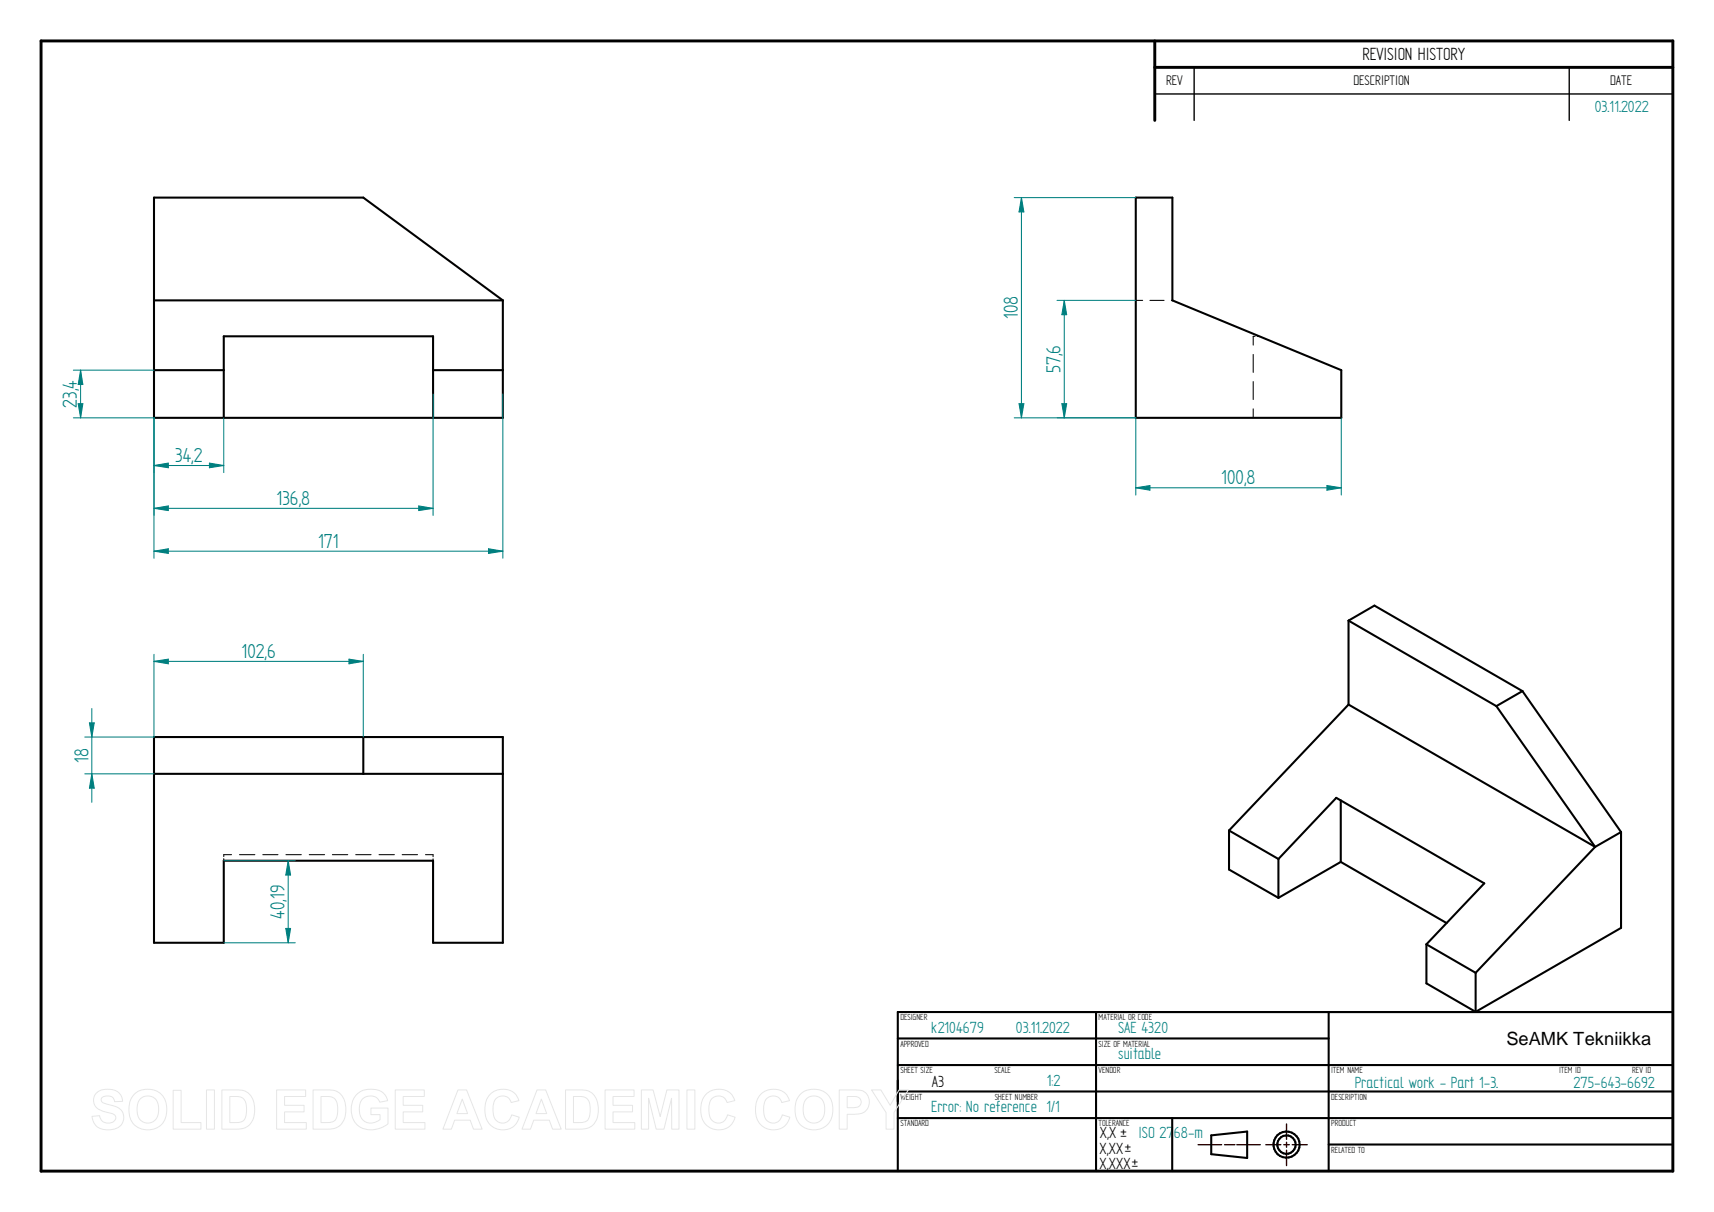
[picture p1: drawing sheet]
<svg xmlns="http://www.w3.org/2000/svg" width="420mm" height="297mm" viewBox="0 0 420 297" stroke-linecap="round" stroke-linejoin="round" font-family="sans-serif">
<path d="M10.1 10h400v277h-400zM283.1 10v19.5M283.1 16.5h127" fill="none" stroke="#000" stroke-width=".72"/>
<g fill="none" stroke="#000" stroke-width=".51">
<path d="M37.8 48.4h51.3l34.2 25.2v28.8h-85.5zM278.4 48.4h9v25.2l41.4 17.1v11.7h-50.4zM37.8 73.6h85.5M37.8 90.7h17.1M106.2 90.7h17.1M54.9 102.4v-20h51.3v20M330.6 152.1v20.6M330.6 152.1l36.2 21M330.6 152.1l6.3-3.7 36.3 21M330.6 172.7l60.4 34.9M330.6 172.7l-29.3 30.8M366.8 173.1l24.2 34.5"/>
<path d="M373.2 169.4l24.2 34.5M373.2 169.4l-6.4 3.7M37.8 189.7h85.5M37.8 180.6h85.5v50.5h-17.1v-20.2h-51.3v20.2h-17.1zM89.1 180.6v9.1M328.7 196.1v15.1M301.3 203.5v9.6l12.1 6.9M301.3 203.5l12.1 7M313.4 210.5v9.5M313.4 210.5l14.2-15 36.2 21-14.1 14.9M328.7 211.2l25.9 15M328.7 211.2l-15.3 8.8"/>
<path d="M391 207.6l-29.3 30.8M397.4 203.9l-6.4 3.7M397.4 203.9v23.5l-35.7 20.6M349.7 231.4v9.6l12 7M349.7 231.4l12 7M361.7 238.4v9.6M220.1 254.5h105.6M268.7 248v39M325.7 248v39M410.1 248h-190v39M220.1 274h190M220.1 267.5h190"/>
<path d="M220.1 261h190M287.3 274v13M296.9 278.3l8.8-1v6.5l-8.8-.9zM325.7 280.5h84.4"/>
<circle cx="315.4" cy="280.5" r="2.26"/>
<circle cx="315.4" cy="280.5" r="3.2"/>
</g>
<path d="M315.4 275.5v3.7M315.4 280v1.2M293.7 280.5h5.8M300.2 280.5h2.5M303.2 280.5h5.7M310.3 280.5h3.7M314.7 280.5h1.3M315.4 281.9v3.8M316.8 280.5h3.7" fill="none" stroke="#320000" stroke-width=".34"/>
<path d="M292.7 16.5v13M384.7 16.5v13M283.1 23h127" fill="none" stroke="#000" stroke-width=".34"/>
<g fill="none" stroke="#000" stroke-width=".25">
<path d="M278.4 73.6h1.7M281.9 73.6h3.5M287.1 73.6h.3M307.2 86.9v4.4M307.2 93.5v4.4M307.7 82.4h-.5v2.2M308.2 82.4h.5M307.2 100.2v2.2M54.9 210.4v.5M56.8 209.5h-1.9v.4M58.7 209.5h3.8M64.4 209.5h3.7"/>
<path d="M70.1 209.5h3.8M75.8 209.5h3.8M81.5 209.5h3.7M87.2 209.5h3.8M92.9 209.5h3.8M98.6 209.5h3.8M104.3 209.5h1.9v.5M106.2 210.5v.4"/>
</g>
<path d="M20.8 189.7h17M20.8 180.6h17M22.5 189.7l.6 3.5h-1.2z" fill="none" stroke="#008080" stroke-width=".25"/>
<path d="M22.5 189.7l.6 3.5h-1.2z" fill="#008080"/>
<path d="M21.9 177.2h1.2l-.6 3.4z" fill="none" stroke="#008080" stroke-width=".25"/>
<path d="M21.9 177.2h1.2l-.6 3.4z" fill="#008080"/>
<path d="M22.5 173.7v22.9M37.8 160.4v20.2M85.5 161.5l3.6 .6-3.6 .6zM89.1 160.4v20.2" fill="none" stroke="#008080" stroke-width=".25"/>
<path d="M85.5 161.5l3.6 .6-3.6 .6z" fill="#008080"/>
<path d="M37.8 162.1l3.5-.6v1.2z" fill="none" stroke="#008080" stroke-width=".25"/>
<path d="M37.8 162.1l3.5-.6v1.2z" fill="#008080"/>
<path d="M248.6 48.4h29.8M250.4 48.4l.6 3.5h-1.2zM248.6 102.4h29.8M37.8 162.1h51.3" fill="none" stroke="#008080" stroke-width=".25"/>
<path d="M250.4 48.4l.6 3.5h-1.2z" fill="#008080"/>
<path d="M249.8 98.9h1.2l-.6 3.5z" fill="none" stroke="#008080" stroke-width=".25"/>
<path d="M249.8 98.9h1.2l-.6 3.5z" fill="#008080"/>
<path d="M250.4 48.4v54M259.1 73.6h19.3M260.9 73.6l.6 3.5h-1.2zM259.1 102.4h19.3" fill="none" stroke="#008080" stroke-width=".25"/>
<path d="M260.9 73.6l.6 3.5h-1.2z" fill="#008080"/>
<path d="M260.3 98.9h1.2l-.6 3.5z" fill="none" stroke="#008080" stroke-width=".25"/>
<path d="M260.3 98.9h1.2l-.6 3.5z" fill="#008080"/>
<path d="M260.9 73.6v28.8M278.4 102.4v18.9M325.3 119l3.5 .5-3.5 .6zM328.8 102.4v18.9" fill="none" stroke="#008080" stroke-width=".25"/>
<path d="M325.3 119l3.5 .5-3.5 .6z" fill="#008080"/>
<path d="M278.4 119.5l3.5-.5v1.1z" fill="none" stroke="#008080" stroke-width=".25"/>
<path d="M278.4 119.5l3.5-.5v1.1z" fill="#008080"/>
<path d="M123.3 96.6v40.2M37.8 102.4v34.4M278.4 119.5h50.4M37.8 135.1l3.5-.6v1.1z" fill="none" stroke="#008080" stroke-width=".25"/>
<path d="M37.8 135.1l3.5-.6v1.1z" fill="#008080"/>
<path d="M119.7 134.5l3.6 .6-3.6 .5z" fill="none" stroke="#008080" stroke-width=".25"/>
<path d="M119.7 134.5l3.6 .6-3.6 .5z" fill="#008080"/>
<path d="M18 90.7h19.8M19.8 90.7l.5 3.5h-1.1zM18 102.4h19.8M37.8 135.1h85.5" fill="none" stroke="#008080" stroke-width=".25"/>
<path d="M19.8 90.7l.5 3.5h-1.1z" fill="#008080"/>
<path d="M19.2 98.9h1.1l-.5 3.5z" fill="none" stroke="#008080" stroke-width=".25"/>
<path d="M19.2 98.9h1.1l-.5 3.5z" fill="#008080"/>
<path d="M19.8 90.7v11.7M106.2 96.6v29.7M37.8 102.4v23.9M37.8 124.6l3.5-.6v1.1z" fill="none" stroke="#008080" stroke-width=".25"/>
<path d="M37.8 124.6l3.5-.6v1.1z" fill="#008080"/>
<path d="M102.6 124l3.6 .6-3.6 .5z" fill="none" stroke="#008080" stroke-width=".25"/>
<path d="M102.6 124l3.6 .6-3.6 .5z" fill="#008080"/>
<path d="M37.8 114.1l3.5-.6v1.1zM37.8 102.4v13.4M54.9 102.4v13.4M37.8 124.6h68.4" fill="none" stroke="#008080" stroke-width=".25"/>
<path d="M37.8 114.1l3.5-.6v1.1z" fill="#008080"/>
<path d="M51.3 113.5l3.6 .6-3.6 .5z" fill="none" stroke="#008080" stroke-width=".25"/>
<path d="M51.3 113.5l3.6 .6-3.6 .5z" fill="#008080"/>
<path d="M37.8 114.1h17.1M54.9 210.9h17.5M70.6 210.9l.6 3.6h-1.1zM54.9 231.1h17.5" fill="none" stroke="#008080" stroke-width=".25"/>
<path d="M70.6 210.9l.6 3.6h-1.1z" fill="#008080"/>
<path d="M70.1 227.5h1.1l-.6 3.6z" fill="none" stroke="#008080" stroke-width=".25"/>
<path d="M70.1 227.5h1.1l-.6 3.6z" fill="#008080"/>
<path d="M70.6 210.9v20.2" fill="none" stroke="#008080" stroke-width=".25"/>
<g fill="none" stroke="#e6e6e6" stroke-width=".25">
<path d="M23.6 268a4.5 4.5 0 0 1 5.8 .1l.5 .8 .1 1-1.9 .1a1.85 1.85 0 0 0-1.4-1.4 1.85 1.85 0 0 0-1.9 .7v.4a3 3 0 0 0 2.6 1.2 3 3 0 0 1 2.7 4.2 4.3 4.3 0 0 1-5.2 1.6 3.3 3.3 0 0 1-2.3-3.1l1.8-.2a2.07 2.07 0 0 0 1.8 1.8 2.07 2.07 0 0 0 2.2-1.3 1.38 1.38 0 0 0-1.5-1.1 4.4 4.4 0 0 1-3.8-2.3l-.1-1.2zM32.9 268.2a4.8 4.8 0 0 1 5.6-.7 4.8 4.8 0 0 1 2.4 5.1 4.7 4.7 0 0 1-5.3 4.3 4.7 4.7 0 0 1-4-5.5 4.6 4.6 0 0 1 1.3-3.2zM34.3 269.4a2.7 2.7 0 0 1 3.2-.5 2.7 2.7 0 0 1 1.4 3 2.76 2.76 0 0 1-1 2.7 2.76 2.76 0 0 1-2.9 .3 4 4 0 0 1-.9-5.1zM42.4 267.2h2v7.9h4.9v1.6h-6.9zM50.6 267.1h2v9.6h-2zM54.4 267.1h3.5a4 4 0 0 1 4.5 4.4 4.3 4.3 0 0 1-3.4 5.2h-4.6zM56.3 268.7a4.3 4.3 0 0 1 3.4 .6 5.2 5.2 0 0 1 0 5.3l-1.2 .5h-2.2zM67.8 267.1h7.1v1.6h-5.1v2.2h4.7v1.6h-4.7v2.6h5.3v1.6h-7.3zM76.7 267.1h3.6a4 4 0 0 1 4.5 4.4 4.3 4.3 0 0 1-3.5 5.2h-4.6zM78.7 268.7a4.3 4.3 0 0 1 3.3 .6 5.2 5.2 0 0 1 .1 5.3l-1.3 .5h-2.1zM87.3 268.4a5.3 5.3 0 0 1 6.8-.4l.6 .8 .3 .9-1.9 .4a2.6 2.6 0 0 0-2.9-1.4 2.6 2.6 0 0 0-2.1 2.5 3.3 3.3 0 0 0 2.3 4 3.8 3.8 0 0 0 2.8-.8v-1.2h-2.3v-1.6h4.2v3.8a5.9 5.9 0 0 1-7.9-.1 5.8 5.8 0 0 1 .1-6.9zM96.9 267.1h7.1v1.6h-5.2v2.2h4.8v1.6h-4.8v2.6h5.4v1.6h-7.3z"/>
<path d="M112.3 267.1h2.1l3.8 9.6h-2.1l-.8-2.2h-3.8l-.9 2.2h-2zM113.3 269.4l1.3 3.5h-2.6zM120.1 268.3a4.2 4.2 0 0 1 7.1 1.4l-1.9 .5a2.27 2.27 0 0 0-2.7-1.5 2.27 2.27 0 0 0-1.7 2.5 3.4 3.4 0 0 0 1.5 3.9 2.24 2.24 0 0 0 3-1.9l1.9 .6a4.3 4.3 0 0 1-5.1 3 4.3 4.3 0 0 1-3.3-4.8l.3-2.4zM131.6 267.1h2.2l3.8 9.6h-2.1l-.8-2.2h-3.9l-.8 2.2h-2zM132.7 269.4l1.3 3.5h-2.6zM138.6 267.1h3.5a4 4 0 0 1 4.6 4.4 4.3 4.3 0 0 1-3.5 5.2h-4.6zM140.6 268.7a4.3 4.3 0 0 1 3.3 .6 5.2 5.2 0 0 1 .1 5.3l-1.3 .5h-2.1zM148.3 267.1h7.1v1.6h-5.1v2.2h4.8v1.6h-4.8v2.6h5.3v1.6h-7.3zM157.2 267.1h2.9l1.7 6.5 1.7-6.5h2.9v9.6h-1.7l-.1-7.5-1.8 7.5h-1.9l-1.9-7.5v7.5h-1.8zM168.4 267.1h1.9v9.6h-1.9zM173 268.3a4.2 4.2 0 0 1 7.1 1.4l-1.9 .5a2.27 2.27 0 0 0-2.7-1.5 2.27 2.27 0 0 0-1.7 2.5 3.4 3.4 0 0 0 1.5 3.9 2.24 2.24 0 0 0 3-1.9l1.9 .6a4.3 4.3 0 0 1-5.1 3 4.3 4.3 0 0 1-3.3-4.8l.4-2.4zM186.4 268.3a4.2 4.2 0 0 1 7.1 1.4l-1.9 .5a2.27 2.27 0 0 0-2.6-1.5 2.27 2.27 0 0 0-1.8 2.5 3.4 3.4 0 0 0 1.6 3.9 2.24 2.24 0 0 0 3-1.9l1.8 .6a4.3 4.3 0 0 1-5 3 4.3 4.3 0 0 1-3.4-4.8l.4-2.4z"/>
<path d="M196.2 268.2a4.8 4.8 0 0 1 5.6-.7 4.8 4.8 0 0 1 2.3 5.1 4.7 4.7 0 0 1-5.2 4.3 4.7 4.7 0 0 1-4-5.5 4.6 4.6 0 0 1 1.3-3.2zM197.6 269.4a2.7 2.7 0 0 1 3.2-.5 2.7 2.7 0 0 1 1.4 3 2.76 2.76 0 0 1-1 2.7 2.76 2.76 0 0 1-2.9 .3 4 4 0 0 1-1-5.1zM205.7 267.1h3.1a4 4 0 0 1 3.7 1.1 3.1 3.1 0 0 1 .2 3.5 3.1 3.1 0 0 1-3.3 1.4h-1.7v3.6h-2zM207.7 268.7h.9a2.02 2.02 0 0 1 2.5 1.1 1.47 1.47 0 0 1-1.8 1.7h-1.6zM213.6 267.1h2.3l2.3 3.8 2.2-3.8h2.3l-3.6 5.6v4h-1.9v-4z"/>
</g>
<g font-size="5.6" fill="#008080">
<text x="249.5" y="78.3" transform="rotate(-90 249.5 78.3)">108</text>
<text x="260" y="91.5" transform="rotate(-90 260 91.5)">57,6</text>
<text x="18.9" y="99.9" transform="rotate(-90 18.9 99.9)">23,4</text>
<text x="43" y="113.2">34,2</text>
<text x="299.4" y="118.7">100,8</text>
<text x="67.8" y="123.7">136,8</text>
<text x="78" y="134.2">171</text>
<text x="59.2" y="161.2">102,6</text>
<text x="21.7" y="187" transform="rotate(-90 21.7 187)">18</text>
<text x="69.8" y="225.2" transform="rotate(-90 69.8 225.2)">40,19</text>
</g>
<text font-size="4.9" x="334" y="14.7">REVISION HISTORY</text>
<g font-size="4.5" fill="#008080">
<text x="390.9" y="27.5">03.11.2022</text>
<text x="228.2" y="253.1">k2104679</text>
<text x="249" y="253.1">03.11.2022</text>
<text x="274.1" y="253.1">SAE 4320</text>
<text x="274.1" y="259.6">suitable</text>
<text x="256.6" y="266.1">1:2</text>
<text x="332.1" y="266.5">Practical work - Part 1-3.</text>
<text x="385.7" y="266.7">275-643-6692</text>
<text x="228.3" y="272.6">Error: No reference 1/1</text>
</g>
<g font-size="4.5">
<text x="369.3" y="256">SeAMK Tekniikka</text>
<text x="228.5" y="266.4">A3</text>
<text x="269.6" y="279">X,X ± ISO 2768-m</text>
<text x="269.5" y="286.5">X,XXX±</text>
<text x="269.5" y="282.7">X,XX±</text>
</g>
<g font-size="3.9">
<text x="285.9" y="20.9">REV</text>
<text x="331.8" y="20.9">DESCRIPTION</text>
<text x="394.7" y="20.9">DATE</text>
</g>
<g font-size="2.5">
<text x="220.7" y="250">DESIGNER</text>
<text x="269.3" y="250">MATERIAL OR CODE</text>
<text x="220.7" y="256.5">APPROVED</text>
<text x="269.3" y="256.5">SIZE OF MATERIAL</text>
<text x="220.7" y="263">SHEET SIZE</text>
<text x="243.8" y="263">SCALE</text>
<text x="269.3" y="263">VENDOR</text>
<text x="326.3" y="263">ITEM NAME</text>
<text x="382.2" y="263">ITEM ID</text>
<text x="400.1" y="263">REV ID</text>
<text x="220.7" y="269.5">WEIGHT</text>
<text x="243.8" y="269.5">SHEET NUMBER</text>
<text x="326.3" y="269.5">DESCRIPTION</text>
<text x="220.7" y="276">STANDARD</text>
<text x="269.3" y="276">TOLERANCE</text>
<text x="326.3" y="276">PRODUCT</text>
<text x="326.3" y="282.5">RELATED TO</text>
</g>
</svg>
